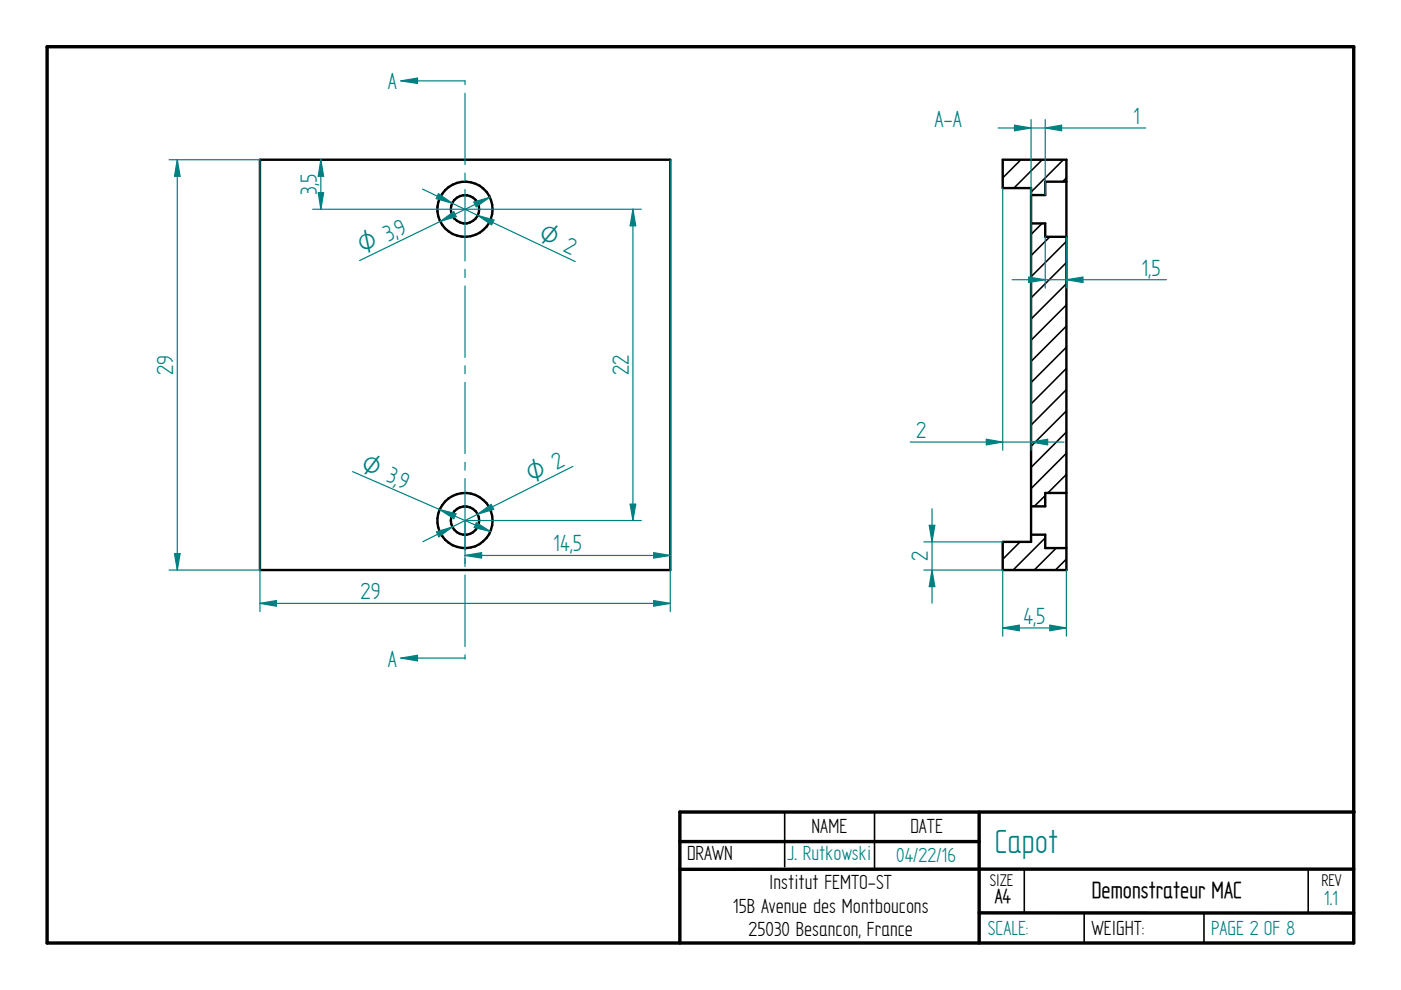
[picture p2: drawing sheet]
<svg xmlns="http://www.w3.org/2000/svg" width="297mm" height="210mm" viewBox="0 0 297 210" stroke-linecap="round" stroke-linejoin="round" font-family="sans-serif">
<path d="M10 9.9h277v190h-277zM144.1 178.4h63.5M207.6 172.2v27.7M287.1 172.2h-143v27.7M207.6 193.5l79.4 .1M287 184.3h-142.9" fill="none" stroke="#000" stroke-width=".72"/>
<g fill="none" stroke="#000" stroke-width=".34">
<path d="M216.4 33.9l-3.8 3.8M221 33.9l-6 6M225.5 33.9l-6.9 6.8M226.1 37.7l-.8 .8M220.9 47.4l-2.3 2.3M222.6 50.2l-4 4M226.1 51.2l-7.5 7.5M226.1 55.7l-7.5 7.5M226.1 60.2l-7.5 7.4M226.1 64.6l-7.5 7.5M226.1 69.1l-7.5 7.5M226.1 73.6l-7.5 7.5"/>
<path d="M226.1 78.1l-7.5 7.5M226.1 82.6l-7.5 7.5M226.1 87.1l-7.5 7.5M226.1 91.6l-7.5 7.5M226.1 96.1l-7.5 7.5M216.3 114.9l-3.7 3.7M221.6 105.1l-2.3 2.3M221.6 114l-6.8 6.9M223.9 116.2l-4.6 4.7M226.1 100.6l-3.9 3.9M226.1 118.5l-2.3 2.4M166.4 172.3v11.5"/>
<path d="M185.4 172.2v12.1M217.2 184.3v9.3M229.9 193.6v6.3M255.3 193.6v6.3M277.4 184.3v9.2"/>
</g>
<g fill="none" stroke="#000" stroke-width=".51">
<path d="M55.1 33.9h87v87h-87zM212.6 33.9h13.5v87h-13.5v-6h6v-75h-6zM226.1 38.5h-4.5v2.9h-3M218.6 47.4h3v2.8h4.5M218.6 113.4h3v2.8h4.5M226.1 104.5h-4.5v2.9h-3"/>
<circle cx="98.6" cy="44.4" r="5.9"/>
<circle cx="98.6" cy="44.4" r="2.99"/>
<circle cx="98.6" cy="110.4" r="5.9"/>
<circle cx="98.6" cy="110.4" r="3"/>
</g>
<path d="M55.1 33.9v95.8M142.1 33.9v95.8M138.6 127.3l3.5 .6-3.5 .6z" fill="none" stroke="#008080" stroke-width=".25"/>
<path d="M138.6 127.3l3.5 .6-3.5 .6z" fill="#008080"/>
<path d="M55.1 127.9l3.5-.6v1.2z" fill="none" stroke="#008080" stroke-width=".25"/>
<path d="M55.1 127.9l3.5-.6v1.2z" fill="#008080"/>
<path d="M35.9 33.9h19.2M37.6 33.9l.6 3.5h-1.2zM35.9 120.9h19.2M55.1 127.9h87" fill="none" stroke="#008080" stroke-width=".25"/>
<path d="M37.6 33.9l.6 3.5h-1.2z" fill="#008080"/>
<path d="M37 117.4h1.2l-.6 3.5z" fill="none" stroke="#008080" stroke-width=".25"/>
<path d="M37 117.4h1.2l-.6 3.5z" fill="#008080"/>
<path d="M37.6 33.9v87M100.5 42.8l3.3-1-2.8 2.1zM103.8 41.8l-27.6 13.4" fill="none" stroke="#008080" stroke-width=".25"/>
<path d="M100.5 42.8l3.3-1-2.8 2.1z" fill="#008080"/>
<path d="M93.3 46.9l2.9-2 .5 1z" fill="none" stroke="#008080" stroke-width=".25"/>
<path d="M93.3 46.9l2.9-2 .5 1z" fill="#008080"/>
<path d="M89.6 40.1l32.4 15.4M93 41.1l2.9 2-3.4-1z" fill="none" stroke="#008080" stroke-width=".25"/>
<path d="M93 41.1l2.9 2-3.4-1z" fill="#008080"/>
<path d="M101.3 45.7l3.4 1-.5 1z" fill="none" stroke="#008080" stroke-width=".25"/>
<path d="M101.3 45.7l3.4 1-.5 1z" fill="#008080"/>
<path d="M121.5 98.9l-31.8 16M92.5 112.8l3.4-1.1-2.9 2.1z" fill="none" stroke="#008080" stroke-width=".25"/>
<path d="M92.5 112.8l3.4-1.1-2.9 2.1z" fill="#008080"/>
<path d="M101.3 109l2.8-2.1 .6 1.1z" fill="none" stroke="#008080" stroke-width=".25"/>
<path d="M101.3 109l2.8-2.1 .6 1.1z" fill="#008080"/>
<path d="M74.8 100l29.2 12.7M101 110.8l3 1.9-3.5-.9z" fill="none" stroke="#008080" stroke-width=".25"/>
<path d="M101 110.8l3 1.9-3.5-.9z" fill="#008080"/>
<path d="M93.2 108l3.5 .9-.5 1.1z" fill="none" stroke="#008080" stroke-width=".25"/>
<path d="M93.2 108l3.5 .9-.5 1.1z" fill="#008080"/>
<path d="M98.6 44.4h37.4M134.2 44.4l.6 3.5h-1.2zM98.6 110.4h37.4" fill="none" stroke="#008080" stroke-width=".25"/>
<path d="M134.2 44.4l.6 3.5h-1.2z" fill="#008080"/>
<path d="M133.6 106.9h1.2l-.6 3.5z" fill="none" stroke="#008080" stroke-width=".25"/>
<path d="M133.6 106.9h1.2l-.6 3.5z" fill="#008080"/>
<path d="M66.3 44.4h32.3M67.5 40.9h1.1l-.6 3.5zM134.2 44.4v66" fill="none" stroke="#008080" stroke-width=".25"/>
<path d="M67.5 40.9h1.1l-.6 3.5z" fill="#008080"/>
<path d="M68 33.9l.6 3.5h-1.1z" fill="none" stroke="#008080" stroke-width=".25"/>
<path d="M68 33.9l.6 3.5h-1.1z" fill="#008080"/>
<path d="M68 33.9v10.5M98.6 110.4v9.1M98.6 117.8l3.5-.6v1.1z" fill="none" stroke="#008080" stroke-width=".25"/>
<path d="M98.6 117.8l3.5-.6v1.1z" fill="#008080"/>
<path d="M138.6 117.2l3.5 .6-3.5 .5z" fill="none" stroke="#008080" stroke-width=".25"/>
<path d="M138.6 117.2l3.5 .6-3.5 .5z" fill="#008080"/>
<path d="M98.6 117.8h43.5M195.9 114.9h16.7M195.9 120.9h16.7M197.6 120.9l.6 3.5h-1.2z" fill="none" stroke="#008080" stroke-width=".25"/>
<path d="M197.6 120.9l.6 3.5h-1.2z" fill="#008080"/>
<path d="M197 111.4h1.2l-.6 3.5z" fill="none" stroke="#008080" stroke-width=".25"/>
<path d="M197 111.4h1.2l-.6 3.5z" fill="#008080"/>
<path d="M197.6 107.9v20M212.6 120.9v14M222.6 132.5l3.5 .6-3.5 .6zM226.1 120.9v14" fill="none" stroke="#008080" stroke-width=".25"/>
<path d="M222.6 132.5l3.5 .6-3.5 .6z" fill="#008080"/>
<path d="M212.6 133.1l3.5-.6v1.2z" fill="none" stroke="#008080" stroke-width=".25"/>
<path d="M212.6 133.1l3.5-.6v1.2z" fill="#008080"/>
<path d="M212.6 39.9v55.6M218.6 39.9v55.6M218.6 93.7l3.5-.6v1.2zM212.6 133.1h13.5" fill="none" stroke="#008080" stroke-width=".25"/>
<path d="M218.6 93.7l3.5-.6v1.2z" fill="#008080"/>
<path d="M209.1 93.1l3.5 .6-3.5 .6z" fill="none" stroke="#008080" stroke-width=".25"/>
<path d="M209.1 93.1l3.5 .6-3.5 .6z" fill="#008080"/>
<path d="M215.1 26.5l3.5 .6-3.5 .6zM218.6 25.4v16M221.6 25.4v16M193 93.7h32.6" fill="none" stroke="#008080" stroke-width=".25"/>
<path d="M215.1 26.5l3.5 .6-3.5 .6z" fill="#008080"/>
<path d="M221.6 27.1l3.5-.6v1.2z" fill="none" stroke="#008080" stroke-width=".25"/>
<path d="M221.6 27.1l3.5-.6v1.2z" fill="#008080"/>
<path d="M211.6 27.1h31.3M218.1 58.8l3.5 .5-3.5 .6zM221.6 50.2v10.9M226.1 50.2v10.9" fill="none" stroke="#008080" stroke-width=".25"/>
<path d="M218.1 58.8l3.5 .5-3.5 .6z" fill="#008080"/>
<path d="M226.1 59.3l3.5-.5v1.1z" fill="none" stroke="#008080" stroke-width=".25"/>
<path d="M226.1 59.3l3.5-.5v1.1z" fill="#008080"/>
<g fill="none" stroke="#008080" stroke-width=".25">
<path d="M98.6 17.1v.8M98.6 19.8v15.1M98.6 36.7v1.7M98.6 40.2v15.1M98.6 57.1v1.7M214.6 59.3h32.7M98.6 60.6v15.2M98.6 77.6v1.6M98.6 81.1v15.1M98.6 98v1.7M98.6 101.5v15.1M98.6 118.4v1.7"/>
<path d="M85 139.5h13.6M98.6 121.9v15.2M98.6 138.9v.8"/>
</g>
<path d="M85 139.5l3.5-.6v1.2z" fill="#008080"/>
<path d="M85 17.1h13.6M85 139.5l3.5-.6v1.2z" fill="none" stroke="#008080" stroke-width=".25"/>
<path d="M85 17.1l3.5-.5v1.1z" fill="#008080"/>
<path d="M85 17.1l3.5-.5v1.1z" fill="none" stroke="#008080" stroke-width=".25"/>
<text font-size="8" fill="#008080" x="210.9" y="180.8">Capot</text>
<g font-size="5.6" fill="#008080">
<text x="82.3" y="18.8">A</text>
<text x="198.1" y="26.9">A-A</text>
<text x="240.2" y="26.2">1</text>
<text x="67.2" y="41.4" transform="rotate(-90 67.2 41.4)">3,5</text>
<text x="84.6" y="50.2" transform="rotate(-26 84.6 50.2)">9</text>
<text x="242" y="58.5">1,5</text>
<text x="36.7" y="79.5" transform="rotate(-90 36.7 79.5)">29</text>
<text x="133.3" y="79.5" transform="rotate(-90 133.3 79.5)">22</text>
<text x="194.2" y="92.8">2</text>
<text x="84" y="103" transform="rotate(23 84 103)">9</text>
<text x="117.3" y="116.9">14,5</text>
<text x="196.7" y="119" transform="rotate(-90 196.7 119)">2</text>
<text x="76.5" y="127">29</text>
<text x="217" y="132.2">4,5</text>
<text x="82.3" y="141.4">A</text>
</g>
<text font-size="5.5" x="231.5" y="190.5">Demonstrateur MAC</text>
<g font-size="5.4" fill="#008080">
<text x="77" y="53.9" transform="rotate(-26 77 53.9)">O 3,</text>
<text x="113.9" y="50.7" transform="rotate(25 113.9 50.7)">O 2</text>
<text x="76.2" y="99.7" transform="rotate(23 76.2 99.7)">O 3,</text>
<text x="112.7" y="102.3" transform="rotate(-27 112.7 102.3)">O 2</text>
</g>
<g font-size="4.9">
<text x="172.1" y="176.6">NAME</text>
<text x="193" y="176.5">DATE</text>
<text x="145.7" y="182.3">DRAWN</text>
<text x="163.1" y="188.6">Institut FEMTO-ST</text>
<text x="155.4" y="193.5">15B Avenue des Montboucons</text>
<text x="158.7" y="198.5">25030 Besancon, France</text>
<text x="231.4" y="198.2">WEIGHT:</text>
</g>
<g font-size="4.9" fill="#008080">
<text x="166.9" y="182.4">J. Rutkowski</text>
<text x="190" y="182.8">04/22/16</text>
<text x="280.7" y="191.9">1.1</text>
<text x="209.5" y="198.3">SCALE:</text>
<text x="256.8" y="198.3">PAGE 2 OF 8</text>
</g>
<text font-size="4.8" x="210.9" y="191.4">A4</text>
<g font-size="4.1">
<text x="209.8" y="187.8">SIZE</text>
<text x="280.2" y="187.8">REV</text>
</g>
</svg>
